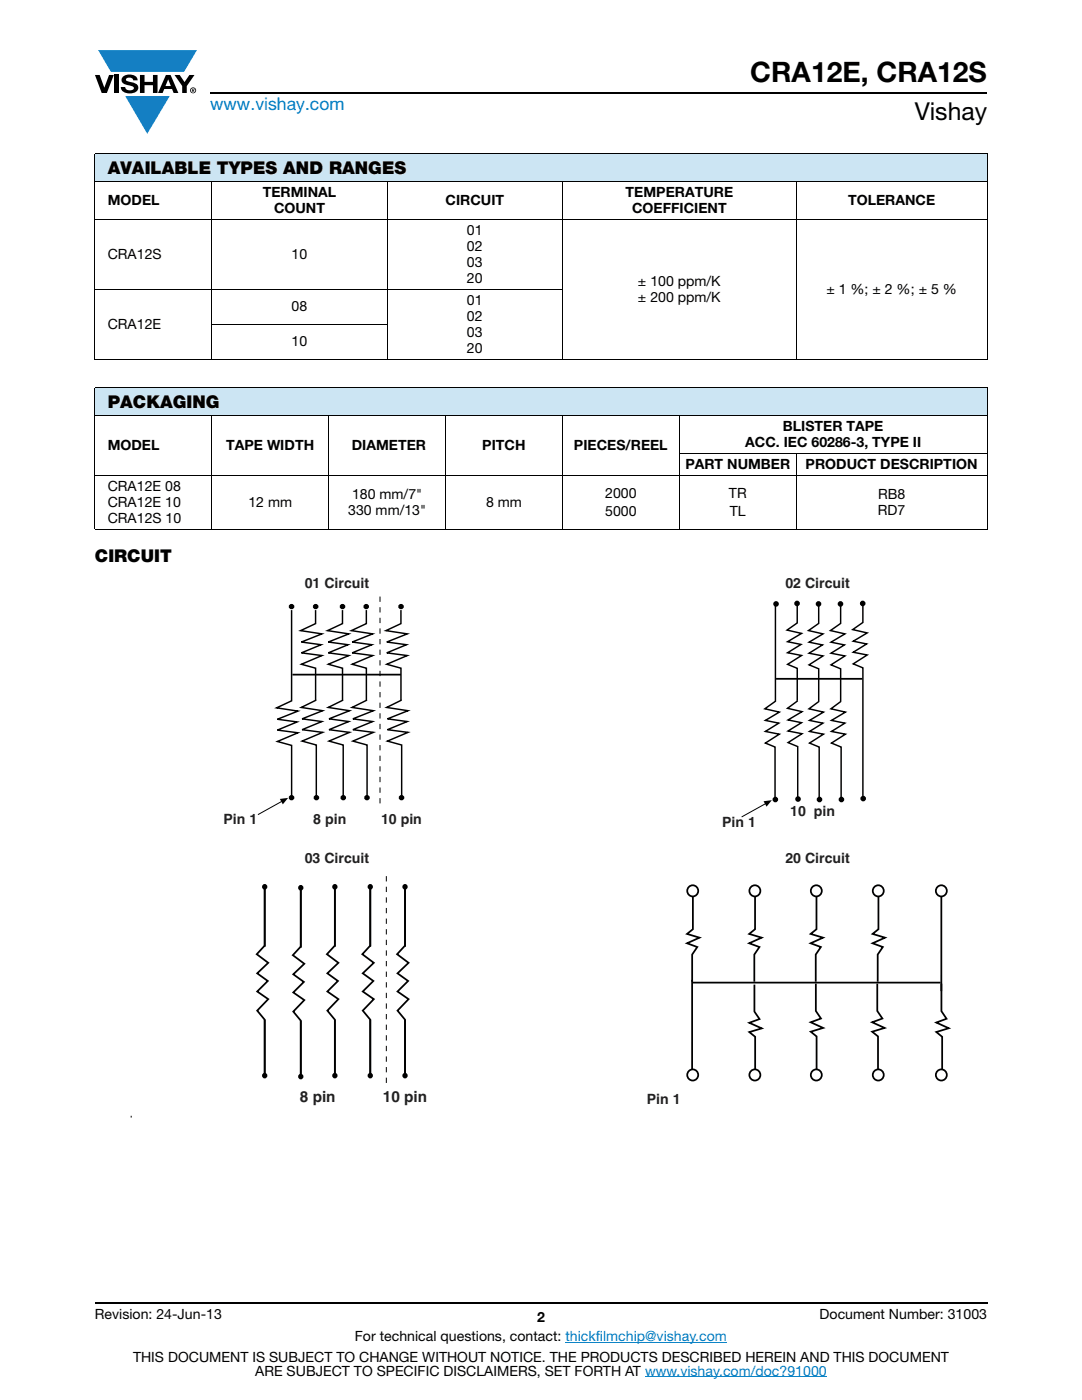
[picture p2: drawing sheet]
<svg xmlns="http://www.w3.org/2000/svg" width="216mm" height="279mm" viewBox="0 0 216 279" stroke-linecap="round" stroke-linejoin="round" font-family="sans-serif">
<g fill="#147fc3">
<path d="M19.6 10h19.7l-2.6 4.3h-1.1h-13.5z"/>
<path d="M25 19.2h8.9l-4.5 7.5z"/>
</g>
<g fill="#000">
<path d="M18.9 15h1l.9 2.5 1-2.5h.9l-1.4 3.6h-1zM22.9 15h.9v3.6h-.9zM24.6 15.3a2.1 2.1 0 0 1 2.8 .3l.1 .4h-.9a.79 .79 0 0 0-.7-.5 .79 .79 0 0 0-.8 .4l.3 .3 1 .2a1.08 1.08 0 0 1 1.2 1 1.08 1.08 0 0 1-1.1 1.2 1.73 1.73 0 0 1-2.4-1.2h.9a.96 .96 0 0 0 .8 .6 .96 .96 0 0 0 .9-.4 1.31 1.31 0 0 0-1.2-.6 1.03 1.03 0 0 1-1.1-.6 1.03 1.03 0 0 1 .2-1.1zM27.9 15h.9v1.3h1.7v-1.3h.9v3.6h-.9v-1.6h-1.7v1.6h-.9zM34.8 15h1.1l.9 1.4 1-1.4h1l-1.5 2.2v1.4h-.9v-1.4z"/>
<path d="M33.6 15.9l.5 1.3h-1.1zM33.1 15l-1.6 3.6h1l.3-.8h1.5l.3 .8h1l-1.6-3.6z"/>
<path d="M38.4 17.8h.2v.2h-.2zM38.3 17.7v.7h.1v-.3l.4 .3-.2-.3 .2-.2-.1-.2z"/>
<path d="M38.1 18a.46 .46 0 0 1 .9 0 .46 .46 0 0 1-.9 0zM37.9 18a.6 .6 0 0 0 1.2 0 .6 .6 0 0 0-1.2 0z"/>
</g>
<path d="M42 18.6h155M18.9 260h178.1" fill="none" stroke="#000" stroke-width=".36"/>
<path d="M112.8 267.9h32.3M128.7 274.8h36.3" fill="none" stroke="#007ec4" stroke-width=".2"/>
<g fill="#cce5f3">
<path d="M18.9 30.7h178.1v5.5h-178.1z"/>
<path d="M18.9 77.4h178.1v5.5h-178.1z"/>
</g>
<g fill="none" stroke="#000" stroke-width=".2">
<path d="M18.9 30.7h178.1M18.9 36.2h178.1M18.9 30.8v40.8M42.3 36.1v35.7M77.3 36.1v35.7M112.2 36.1v21.5M158.9 36.1v35.7M197 30.8v40.8M18.9 43.8h178.1M18.9 57.7h93.4M112.2 57.8v14M18.9 71.7h58.3"/>
<path d="M18.9 77.4h178.1M18.9 77.4v28.1M42.2 64.7h35.1M77.3 71.7h34.9M112.3 71.7h84.7M197 77.4v28.1M18.9 82.9h178.1M18.9 94.9h178.1M42.3 82.8v22.9M65.6 82.8v22.9M88.9 82.8v22.9M112.2 82.8v22.9"/>
<path d="M135.5 90.4h61.5M135.6 82.8v22.9M158.9 90.4v15.3M18.9 105.6h178.1"/>
</g>
<path d="M26.1 114.8h163.7v108.2h-163.7z" fill="#fff"/>
<path d="M56.2 159.9l-4.7 2.7M152.7 160.4l-4.7 2.6M26.2 222.7v.3" fill="none" stroke="#000" stroke-width=".2"/>
<g fill="#000">
<circle cx="58.2" cy="121.1" r=".37"/>
<circle cx="63" cy="121.1" r=".37"/>
<circle cx="68.3" cy="121.1" r=".37"/>
<circle cx="73.1" cy="121.1" r=".37"/>
<circle cx="80" cy="121.1" r=".37"/>
<circle cx="154.9" cy="120.5" r=".38"/>
<circle cx="159" cy="120.4" r=".38"/>
<circle cx="163.3" cy="120.5" r=".38"/>
<circle cx="167.7" cy="120.5" r=".38"/>
<circle cx="172.1" cy="120.4" r=".38"/>
<circle cx="58.2" cy="159.2" r=".37"/>
<circle cx="63.1" cy="159.2" r=".37"/>
<circle cx="68.5" cy="159.2" r=".37"/>
<circle cx="73.2" cy="159.2" r=".37"/>
<circle cx="80.1" cy="159.2" r=".37"/>
<circle cx="154.7" cy="159.6" r=".38"/>
<circle cx="159.2" cy="159.5" r=".38"/>
<circle cx="163.5" cy="159.6" r=".38"/>
<circle cx="167.9" cy="159.6" r=".38"/>
<circle cx="172.2" cy="159.4" r=".38"/>
<circle cx="52.8" cy="177" r=".37"/>
<circle cx="60" cy="177.2" r=".37"/>
<circle cx="66.8" cy="177" r=".37"/>
<circle cx="73.9" cy="177" r=".37"/>
<circle cx="80.8" cy="177" r=".37"/>
<circle cx="52.8" cy="214.7" r=".37"/>
<circle cx="60" cy="214.9" r=".37"/>
<circle cx="66.8" cy="214.7" r=".37"/>
<circle cx="73.9" cy="214.7" r=".37"/>
<circle cx="80.8" cy="214.7" r=".37"/>
</g>
<g fill="none" stroke="#000" stroke-width=".35">
<path d="M58.4 134.6h21.6M154.9 135.5h17.2M138.3 178.9v6.5l-1.2 1 2.5 .7-2.5 1.2 2 .7-1 1.5v5.4M150.7 178.9v6.5l-1.2 1 2.5 .7-2.5 1.2 2 .7-1 1.5v5.4M162.9 178.9v6.5l-1.1 1 2.4 .7-2.4 1.2 2 .7-1 1.5v5.4M175.3 178.9v6.5l-1.2 1 2.5 .7-2.5 1.2 2.1 .7-1.1 1.5v5.4M187.8 178.9v18.9M52.8 188.9v-12.3v12.1l-1.6 1.7 2.3 1.8-2.2 2.1 2.1 1.5-2.1 2.1 2.2 1.5-2.2 2.3 1.5 1.8v10.8v-10.8M60 189.1v-12.3v12.1l-1.6 1.7 2.3 1.7-2.2 2.1 2.1 1.6-2.1 2.1 2.2 1.5-2.2 2.3 1.5 1.8v10.8v-10.8M66.8 188.9v-12.3v12.1l-1.6 1.7 2.3 1.8-2.2 2.1 2.1 1.5-2.1 2.1 2.2 1.5-2.2 2.3 1.5 1.8v10.8v-10.8M73.9 188.9v-12.3v12.1l-1.6 1.7 2.3 1.8-2.2 2.1 2.1 1.5-2.1 2.1 2.2 1.5-2.2 2.3 1.5 1.8v10.8v-10.8M80.8 188.9v-12.3v12.1l-1.6 1.7 2.3 1.8-2.2 2.1 2.1 1.5-2.1 2.1 2.2 1.5-2.2 2.3 1.5 1.8v10.8v-10.8"/>
<path d="M138.1 196.1h49.6M138.1 195.6v17.8M150.5 196.5v5.4l1.1 1.5-2.1 .7 2.5 1.1-2.5 .8 1.2 .9v6.5M162.8 196.3v5.5l1 1.5-2 .7 2.5 1.1-2.5 .8 1.1 .9v6.6M175.1 196.3v5.5l1 1.5-2.1 .7 2.5 1.1-2.5 .8 1.2 .9v6.6M187.9 196.3v5.5l1 1.5-2.1 .8 2.5 1.1-2.5 .8 1.2 .9v6.6"/>
<circle cx="58.2" cy="121.1" r=".37"/>
<circle cx="63" cy="121.1" r=".37"/>
<circle cx="68.3" cy="121.1" r=".37"/>
<circle cx="73.1" cy="121.1" r=".37"/>
<circle cx="80" cy="121.1" r=".37"/>
<circle cx="154.9" cy="120.5" r=".38"/>
<circle cx="159" cy="120.4" r=".38"/>
<circle cx="163.3" cy="120.5" r=".38"/>
<circle cx="167.7" cy="120.5" r=".38"/>
<circle cx="172.1" cy="120.4" r=".38"/>
<circle cx="58.2" cy="159.2" r=".37"/>
<circle cx="63.1" cy="159.2" r=".37"/>
<circle cx="68.5" cy="159.2" r=".37"/>
<circle cx="73.2" cy="159.2" r=".37"/>
<circle cx="80.1" cy="159.2" r=".37"/>
<circle cx="154.7" cy="159.6" r=".38"/>
<circle cx="159.2" cy="159.5" r=".38"/>
<circle cx="163.5" cy="159.6" r=".38"/>
<circle cx="167.9" cy="159.6" r=".38"/>
<circle cx="172.2" cy="159.4" r=".38"/>
<circle cx="52.8" cy="177" r=".37"/>
<circle cx="60" cy="177.2" r=".37"/>
<circle cx="66.8" cy="177" r=".37"/>
<circle cx="73.9" cy="177" r=".37"/>
<circle cx="80.8" cy="177" r=".37"/>
<circle cx="138.2" cy="177.8" r="1.1"/>
<circle cx="150.6" cy="177.8" r="1.1"/>
<circle cx="162.9" cy="177.8" r="1.1"/>
<circle cx="175.3" cy="177.8" r="1.1"/>
<circle cx="187.8" cy="177.8" r="1.1"/>
<circle cx="52.8" cy="214.7" r=".37"/>
<circle cx="60" cy="214.9" r=".37"/>
<circle cx="66.8" cy="214.7" r=".37"/>
<circle cx="73.9" cy="214.7" r=".37"/>
<circle cx="80.8" cy="214.7" r=".37"/>
<circle cx="138.2" cy="214.5" r="1.1"/>
<circle cx="150.6" cy="214.5" r="1.1"/>
<circle cx="162.9" cy="214.5" r="1.1"/>
<circle cx="175.3" cy="214.5" r="1.1"/>
<circle cx="187.8" cy="214.5" r="1.1"/>
</g>
<g fill="none" stroke="#000" stroke-width=".29">
<path d="M58.2 121.8v18.1l-3 1.4 4.2 .6-4 1.6 3.9 .6-3.9 1.6 4 .5-4 1.8 2.8 .8v10M63 121.8v2.7l-3 1.4 4.2 .6-4.1 1.6 4 .6-4 1.6 4.1 .5-4.1 1.8 2.9 .7v6.4M63.1 139.7l-3 1.5 4.3 .6-4.1 1.7 3.9 .5-3.9 1.6 4.1 .6-4.1 1.7 2.8 .8v10.3M68.3 121.8v2.7l-2.9 1.4 4.2 .6-4.1 1.6 3.9 .6-3.9 1.6 4.1 .5-4.1 1.8 2.8 .7v6.4M68.5 139.7l-3 1.5 4.2 .6-4.1 1.7 4 .5-4 1.6 4.1 .6-4.1 1.7 2.9 .8v10.3M73.1 121.8v2.7l-3 1.4 4.3 .6-4.1 1.6 3.9 .6-3.9 1.6 4.1 .5-4.1 1.8 2.8 .7v6.4M73.2 139.7l-2.9 1.5 4.2 .6-4.1 1.7 3.9 .5-3.9 1.6 4.1 .6-4.1 1.7 2.8 .8v10.3M80 121.8v2.7l-3 1.4 4.3 .6-4.1 1.6 3.9 .6-3.9 1.6 4.1 .5-4.1 1.8 2.8 .7v6.4M80.1 139.7l-2.9 1.5 4.2 .6-4.1 1.7 4 .5-4 1.6 4.1 .6-4.1 1.7 2.8 .8v10.3M154.7 120.9v19l-2.1 1.6 2.9 .6-2.8 1.7 2.7 .5-2.7 1.7 2.8 .5-2.8 1.8 2 .8v10.1M159.1 120.8v3.5l-2.1 1.4 2.9 .7-2.7 1.7 2.6 .5-2.6 1.7 2.7 .5-2.7 1.8 1.9 .8v6.5M159.2 139.9l-2.1 1.5 2.9 .6-2.8 1.7 2.7 .5-2.7 1.7 2.8 .5-2.8 1.8 2 .8v10.1"/>
<path d="M163.4 120.9v3.5l-2.1 1.4 2.9 .7-2.8 1.7 2.7 .5-2.7 1.7 2.8 .5-2.8 1.8 2 .8v6.5M163.5 140l-2.1 1.5 2.9 .6-2.8 1.7 2.7 .5-2.7 1.7 2.8 .5-2.8 1.8 2 .8v10.1M167.7 120.9v3.5l-2 1.4 2.9 .7-2.8 1.7 2.7 .5-2.7 1.7 2.8 .5-2.8 1.8 1.9 .8v6.5M167.8 140l-2 1.5 2.9 .6-2.8 1.7 2.7 .5-2.7 1.7 2.8 .5-2.8 1.8 1.9 .8v10.1M172.2 120.8v3.4l-2.1 1.5 2.9 .6-2.7 1.7 2.6 .5-2.6 1.7 2.7 .5-2.7 1.8 1.9 .8v25.6"/>
</g>
<g fill="#000">
<path d="M55.8 159.4l1.7-.2-1.1 1.3z" fill-rule="evenodd"/>
<path d="M152.4 159.9l1.6-.2-1 1.3z" fill-rule="evenodd"/>
</g>
<path d="M75.8 119.1v41.9M77.1 174.9v41.9" fill="none" stroke="#000" stroke-width=".2" stroke-dasharray="1.1 1.1" stroke-linecap="butt"/>
<text font-size="5.6" x="149.7" y="16.4">CRA12E, CRA12S</text>
<text font-size="4.9" x="182.5" y="24">Vishay</text>
<text font-size="3.5" fill="#007ec4" x="42" y="21.9">www.vishay.com</text>
<g font-size="3.5">
<text x="21.5" y="34.8">AVAILABLE TYPES AND RANGES</text>
<text x="21.5" y="81.5">PACKAGING</text>
<text x="18.9" y="112.2">CIRCUIT</text>
</g>
<g font-size="3.1" fill="#231f20">
<text x="59.9" y="219.8">8 pin</text>
<text x="76.4" y="219.8">10 pin</text>
</g>
<g font-size="2.8">
<text x="21.5" y="40.9">MODEL</text>
<text x="52.4" y="39.3">TERMINAL</text>
<text x="88.9" y="40.9">CIRCUIT</text>
<text x="124.8" y="39.3">TEMPERATURE</text>
<text x="169.2" y="40.9">TOLERANCE</text>
<text x="54.7" y="42.5">COUNT</text>
<text x="93.2" y="46.9">01</text>
<text x="126.1" y="42.5">COEFFICIENT</text>
<text x="21.5" y="51.7">CRA12S</text>
<text x="58.2" y="51.7">10</text>
<text x="93.2" y="50.1">02</text>
<text x="93.2" y="53.3">03</text>
<text x="93.2" y="56.4">20</text>
<text x="127.3" y="57.1">± 100 ppm/K</text>
<text x="164.9" y="58.7">± 1 %; ± 2 %; ± 5 %</text>
<text x="21.5" y="65.6">CRA12E</text>
<text x="58.2" y="62.1">08</text>
<text x="93.2" y="60.9">01</text>
<text x="93.2" y="64.1">02</text>
<text x="127.3" y="60.3">± 200 ppm/K</text>
<text x="58.2" y="69.1">10</text>
<text x="93.2" y="67.2">03</text>
<text x="93.2" y="70.4">20</text>
<text x="21.5" y="89.8">MODEL</text>
<text x="45.1" y="89.8">TAPE WIDTH</text>
<text x="70.2" y="89.8">DIAMETER</text>
<text x="96.2" y="89.8">PITCH</text>
<text x="114.5" y="89.8">PIECES/REEL</text>
<text x="148.7" y="89.2">ACC. IEC 60286-3, TYPE II</text>
<text x="156.2" y="86">BLISTER TAPE</text>
<text x="136.8" y="93.6">PART NUMBER</text>
<text x="160.8" y="93.6">PRODUCT DESCRIPTION</text>
<text x="21.5" y="98">CRA12E 08</text>
<text x="21.5" y="101.2">CRA12E 10</text>
<text x="49.6" y="101.2">12 mm</text>
<text x="70.3" y="99.6">180 mm/7&quot;</text>
<text x="97" y="101.2">8 mm</text>
<text x="120.8" y="99.4">2000</text>
<text x="145.5" y="99.4">TR</text>
<text x="175.2" y="99.6">RB8</text>
<text x="21.5" y="104.3">CRA12S 10</text>
<text x="69.5" y="102.7">330 mm/13&quot;</text>
<text x="120.8" y="102.9">5000</text>
<text x="145.6" y="102.9">TL</text>
<text x="175.2" y="102.7">RD7</text>
<text x="18.9" y="263.3">Revision: 24-Jun-13</text>
<text x="107.2" y="263.8">2</text>
<text x="163.6" y="263.3">Document Number: 31003</text>
<text x="70.8" y="267.7">For technical questions, contact: thickfilmchip@vishay.com</text>
<text x="26.5" y="271.7">THIS DOCUMENT IS SUBJECT TO CHANGE WITHOUT NOTICE. THE PRODUCTS DESCRIBED HEREIN AND THIS DOCUMENT</text>
<text x="50.9" y="274.6">ARE SUBJECT TO SPECIFIC DISCLAIMERS, SET FORTH AT www.vishay.com/doc?91000</text>
</g>
<g font-size="2.8" fill="#231f20">
<text x="60.8" y="117.3">01 Circuit</text>
<text x="156.7" y="117.3">02 Circuit</text>
<text x="44.6" y="164.5">Pin 1</text>
<text x="62.5" y="164.5">8 pin</text>
<text x="76" y="164.5">10 pin</text>
<text x="144.1" y="165">Pin 1</text>
<text x="157.7" y="162.8">10 pin</text>
<text x="60.8" y="172.2">03 Circuit</text>
<text x="156.7" y="172.2">20 Circuit</text>
<text x="129.1" y="220.3">Pin 1</text>
</g>
</svg>
